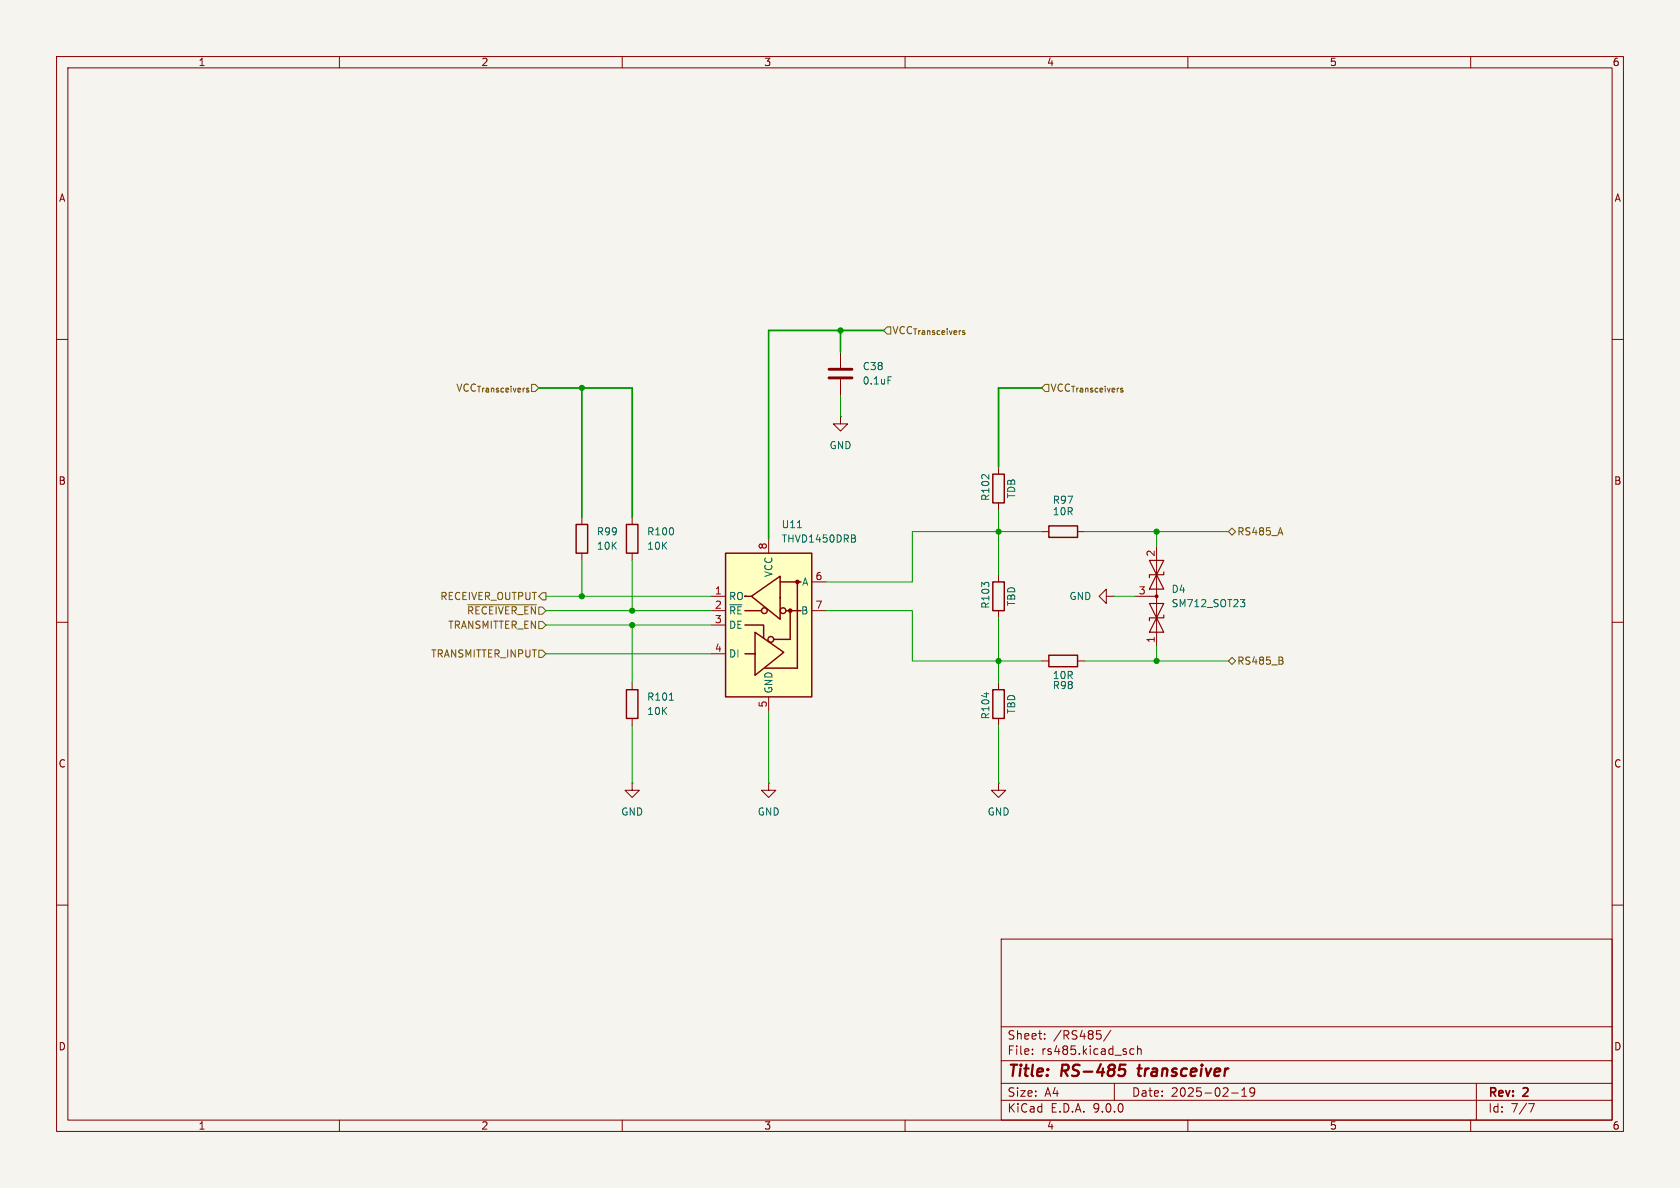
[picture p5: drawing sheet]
<svg xmlns="http://www.w3.org/2000/svg" width="297mm" height="210mm" viewBox="0 0 297 210" stroke-linecap="round" stroke-linejoin="round" font-family="sans-serif">
<path d="M0 0h297v210h-297z" fill="#f5f4ef" stroke="#f5f4ef" stroke-width=".18"/>
<g fill="none" stroke="#840000" stroke-width=".18">
<path d="M10 10h277v190h-277zM12 12h273v186h-273zM60 10v2M110 10v2M160 10v2M210 10v2M260 10v2M10 60h2M285 60h2M10 110h2M176.5 101.6v1.3M176.5 108v1.2"/>
<path d="M285 110h2M111.8 138.4v1.3h1.2l-1.2 1.3-1.3-1.3h1.3M111.8 138.4h.1M111.8 120.7v1.2M111.8 127v1.3M176.5 120.7v1.2M176.5 127v1.3M10 160h2M177 166h108v32h-108zM285 160h2M60 198v2M110 198v2"/>
<path d="M160 198v2M177 194.5h108M177 191.5h108M177 187.5h108M177 181.5h108M182.5 186.3v.1M182.5 185.5v.1M184.7 183.6v.1M184.7 182.8v.1M193.9 182.2h.7M194.5 182.8l.2 .3-.2 .5M196.4 182.1l-1.3 2"/>
<path d="M197 191.5v3M199.7 186.1l.3 .3 .5-.1M200.5 185.5l-.5-.1-.3 .3M201.1 185.5l.2-.1 .4 .1v.9M201.1 184.9v1.5M210 198v2M217.7 193.2h1.2M219.5 193.8h.9M219.5 192.7l.5-.4v1.5M221.8 192.9l-.3 .3h-.3l-.2-.3 .1-.5 .4-.1 .2 .1a.99 .99 0 0 1-.3 1.4h-.3M260 198v2M261 191.5v6.5"/>
<path d="M270.2 195.1h1l-.6 1.5"/>
</g>
<path d="M198 188.2h1M198.1 189h.5l.3 .2v.6l-.5 .4h-.4M201.1 188.9h.7M201.5 188.2l-.3 1.7 .3 .3" fill="none" stroke="#840000" stroke-width=".4"/>
<path d="M175.5 102.9h2v5.1h-2zM110.7 121.9h2.1v5.1h-2.1zM175.5 121.9h2v5.1h-2z" fill="none" stroke="#840000" stroke-width=".25"/>
<path d="M118.3 123.8h.8M174.4 122.4v.8" fill="none" stroke="#006464" stroke-width=".18"/>
<path d="M128.3 97.8h15.2v25.4h-15.2z" fill="#ffffc2"/>
<g fill="none" stroke="#840000" stroke-width=".25">
<path d="M101.9 92.7h2v5.1h-2zM110.7 92.7h2.1v5.1h-2.1zM128.3 97.8h15.2v25.4h-15.2zM175.5 83.8h2v5.1h-2zM185.4 93h5.1v2h-5.1zM131.7 110.5h3.3v2.3M131.7 108h2.9M131.7 115.6h1.6M131.8 105.4h-.1h1M132.8 105.4l5.1-3.5v7.6zM133.5 111.8l5.1 3.5-5.1 4.1zM137.9 102.9h3.7"/>
<path d="M138.9 108h2.7M139.7 108v5h-2.9M141 102.9v15.2h-5.7M185.4 115.8h5.1v2.1h-5.1z"/>
<circle cx="135.1" cy="108" r=".51"/>
<circle cx="136.3" cy="113" r=".51"/>
<circle cx="138.4" cy="108" r=".51"/>
</g>
<g fill="#840000" stroke="#840000" stroke-width=".25">
<circle cx="139.7" cy="108" r=".28"/>
<circle cx="141" cy="102.9" r=".28"/>
</g>
<g fill="none" stroke="#840000" stroke-width=".18">
<path d="M148.6 73.7v1.2h1.3l-1.3 1.3-1.3-1.3h1.3M148.6 73.7h.1M148.6 62.2v2.8M148.6 67.1v2.8M102.9 91.4v1.3M102.9 97.8v1.3M111.8 91.4v1.3M111.8 97.8v1.3M135.9 95.3v2.5M176.5 82.6v1.2M176.5 88.9v1.3M184.1 94h1.3"/>
<path d="M190.5 94h1.3M204.5 96.5v17.8M125.7 105.4h2.6M125.7 108h2.6M125.7 110.5h2.6M125.7 115.6h2.6M143.5 108h2.5M143.5 102.9h2.5M184.1 116.8h1.3M190.5 116.8h1.3M195.6 105.4v-1.3l-1.3 1.3 1.3 1.3v-1.3h1.2M196.8 105.4h.1"/>
<path d="M200.7 105.4h3.8M135.9 138.4v1.3h1.3l-1.3 1.3-1.3-1.3h1.3M135.9 138.4h.1M135.9 123.2v2.5M176.5 138.4v1.3h1.3l-1.3 1.3-1.2-1.3h1.2M176.5 138.4h.1"/>
</g>
<path d="M157 66.6h.6M141 93.3h.7M151 95.2l.3 .2-.1 .3-.2 .1M151.1 94.6l.1 .2-.1 .3M219.3 106h.8l-.5 .5 .4 .1 .1 .4-.3 .3h-.3" fill="none" stroke="#006464" stroke-width=".18"/>
<path d="M203.2 99.1h2.5l-2.5 5h2.5zM203.2 106.7l2.5 5.1h-2.5l2.5-5.1zM205.7 108.7v.5h-2.5v.5M205.7 101.1v.5h-2.5v.5" fill="none" stroke="#840000" stroke-width=".2"/>
<circle cx="204.5" cy="105.4" r=".25" fill="#840000" stroke="#840000" stroke-width=".18"/>
<path d="M146.6 65.3h4M146.6 66.8h4" fill="none" stroke="#840000" stroke-width=".51"/>
<path d="M156.8 57.8h.7v1.3h-.7l-.6-.7zM184.8 67.9h.6v1.3h-.6l-.7-.6zM217.2 94l.6-.7 .6 .7-.6 .6zM82.7 106.9h12.1M95.2 109.9h.7l.6 .6-.6 .6h-.7zM95.2 114.9h.7l.6 .7-.6 .6h-.7zM95.9 104.8h.6v1.2h-.6l-.7-.6zM217.2 116.8l.6-.6 .6 .6-.6 .7zM226.7 116.8l.1 .2-.1 .4M226.7 116.3v.3" fill="none" stroke="#725600" stroke-width=".18"/>
<g fill="none" stroke="#009600" stroke-width=".18">
<path d="M148.6 69.9v3.8M102.9 99.1v6.3M111.8 99.1v8.9M176.5 90.2v11.4M184.1 94h-22.8v8.9h-15.3M191.8 94h25.4M204.5 94v2.5M96.5 105.4h29.2M96.5 108h29.2M96.5 110.5h29.2M96.5 115.6h29.2M111.8 110.5v10.2"/>
<path d="M146 108h15.3v8.8h22.8M176.5 109.2v11.5M191.8 116.8h25.4M196.8 105.4h3.9M204.5 114.3v2.5M111.8 128.3v10.1M135.9 125.7v12.7M176.5 128.3v10.1"/>
</g>
<path d="M148.6 58.4v3.8M156.2 58.4h-20.3v36.9M95.2 68.6h16.6v22.8M102.9 68.6v22.8M184.1 68.6h-7.6v14" fill="none" stroke="#009600" stroke-width=".3"/>
<g fill="#009600" stroke="#009600" stroke-width=".18">
<circle cx="111.8" cy="110.5" r=".46"/>
<circle cx="111.8" cy="108" r=".46"/>
<circle cx="148.6" cy="58.4" r=".46"/>
<circle cx="102.9" cy="68.6" r=".46"/>
<circle cx="102.9" cy="105.4" r=".46"/>
<circle cx="204.5" cy="116.8" r=".46"/>
<circle cx="176.5" cy="94" r=".46"/>
<circle cx="176.5" cy="116.8" r=".46"/>
<circle cx="204.5" cy="94" r=".46"/>
</g>
<g font-size="2.8" fill="#840000">
<text x="178" y="190.9">Title:</text>
<text x="187.7" y="190.9">RS-485</text>
<text x="202.1" y="190.9">transceiver</text>
</g>
<g font-size="2.1" fill="#840000">
<text x="178" y="184">Sheet:</text>
<text x="186.2" y="184">/RS485/</text>
<text x="178" y="186.7">File:</text>
<text x="184.1" y="186.7">rs485.kicad_sch</text>
<text x="178" y="196.9">KiCad</text>
<text x="178" y="194.1">Size:</text>
<text x="184.7" y="194.1">A4</text>
<text x="185.7" y="196.9">E.D.A.</text>
<text x="193.3" y="196.9">9.0.0</text>
<text x="200" y="194.1">Date:</text>
<text x="207" y="194.1">2025-02-19</text>
<text x="263" y="194.3">Rev:</text>
<text x="263" y="196.9">Id:</text>
<text x="267.1" y="196.9">7/7</text>
<text x="269.4" y="194.3">2</text>
</g>
<g font-size="1.8" fill="#840000">
<text x="35" y="11.9">1</text>
<text x="85" y="11.9">2</text>
<text x="135" y="11.9">3</text>
<text x="185" y="11.9">4</text>
<text x="235" y="11.9">5</text>
<text x="285" y="11.9">6</text>
<text x="10.3" y="35.9">A</text>
<text x="285.3" y="35.9">A</text>
<text x="10.3" y="85.9">B</text>
<text x="285.3" y="85.9">B</text>
<text x="10.3" y="135.9">C</text>
<text x="285.3" y="135.9">C</text>
<text x="10.3" y="185.9">D</text>
<text x="285.3" y="185.9">D</text>
<text x="35" y="199.9">1</text>
<text x="85" y="199.9">2</text>
<text x="135" y="199.9">3</text>
<text x="185" y="199.9">4</text>
<text x="235" y="199.9">5</text>
<text x="285" y="199.9">6</text>
</g>
<g font-size="1.8" fill="#725600">
<text x="157.7" y="59.3">VCC_{Transceivers}</text>
<text x="80.5" y="69.4">VCC_{Transceivers}</text>
<text x="185.6" y="69.4">VCC_{Transceivers}</text>
<text x="218.6" y="94.8">RS485_A</text>
<text x="77.7" y="106.3">RECEIVER_OUTPUT</text>
<text x="79.1" y="111.4">TRANSMITTER_EN</text>
<text x="82.5" y="108.8">~{RECEIVER_EN}</text>
<text x="76.1" y="116.4">TRANSMITTER_INPUT</text>
<text x="218.6" y="117.7">RS485_B</text>
</g>
<g font-size="1.8" fill="#006464">
<text x="152.4" y="65.6">C38</text>
<text x="152.4" y="68.2">0.1uF</text>
<text x="146.6" y="79.6">GND</text>
<text x="175.1" y="88.7" transform="rotate(-90 175.1 88.7)">R102</text>
<text x="179.7" y="88.2" transform="rotate(-90 179.7 88.2)">TDB</text>
<text x="186" y="89.3">R97</text>
<text x="105.4" y="94.8">R99</text>
<text x="114.3" y="94.8">R100</text>
<text x="138.1" y="93.6">U11</text>
<text x="186" y="91.3">10R</text>
<text x="105.4" y="97.4">10K</text>
<text x="114.3" y="97.4">10K</text>
<text x="138.1" y="96.1">THVD1450DRB</text>
<text x="128.8" y="106.3">RO</text>
<text x="136.8" y="102.1" transform="rotate(-90 136.8 102.1)">VCC</text>
<text x="141.7" y="103.7">A</text>
<text x="175.1" y="107.7" transform="rotate(-90 175.1 107.7)">R103</text>
<text x="179.7" y="107.3" transform="rotate(-90 179.7 107.3)">TBD</text>
<text x="189" y="106.3">GND</text>
<text x="207" y="105">D4</text>
<text x="207" y="107.5">SM712_SOT23</text>
<text x="128.8" y="108.8">~{RE}</text>
<text x="128.8" y="111.4">DE</text>
<text x="141.5" y="108.8">B</text>
<text x="128.8" y="116.4">DI</text>
<text x="114.3" y="124.1">R101</text>
<text x="136.8" y="122.7" transform="rotate(-90 136.8 122.7)">GND</text>
<text x="186" y="122">R98</text>
<text x="186" y="120.2">10R</text>
<text x="114.3" y="126.6">10K</text>
<text x="175.1" y="127.3" transform="rotate(-90 175.1 127.3)">R104</text>
<text x="179.7" y="126.3" transform="rotate(-90 179.7 126.3)">TBD</text>
<text x="109.7" y="144.4">GND</text>
<text x="133.9" y="144.4">GND</text>
<text x="174.5" y="144.4">GND</text>
</g>
<g font-size="1.8" fill="#a90000">
<text x="135.6" y="97.2" transform="rotate(-90 135.6 97.2)">8</text>
<text x="204.2" y="98.5" transform="rotate(-90 204.2 98.5)">2</text>
<text x="126.3" y="105.2">1</text>
<text x="126.3" y="107.7">2</text>
<text x="144.1" y="102.6">6</text>
<text x="144.1" y="107.7">7</text>
<text x="201.2" y="105.2">3</text>
<text x="126.3" y="110.2">3</text>
<text x="204.2" y="113.7" transform="rotate(-90 204.2 113.7)">1</text>
<text x="126.3" y="115.3">4</text>
<text x="135.6" y="125.2" transform="rotate(-90 135.6 125.2)">5</text>
</g>
</svg>
